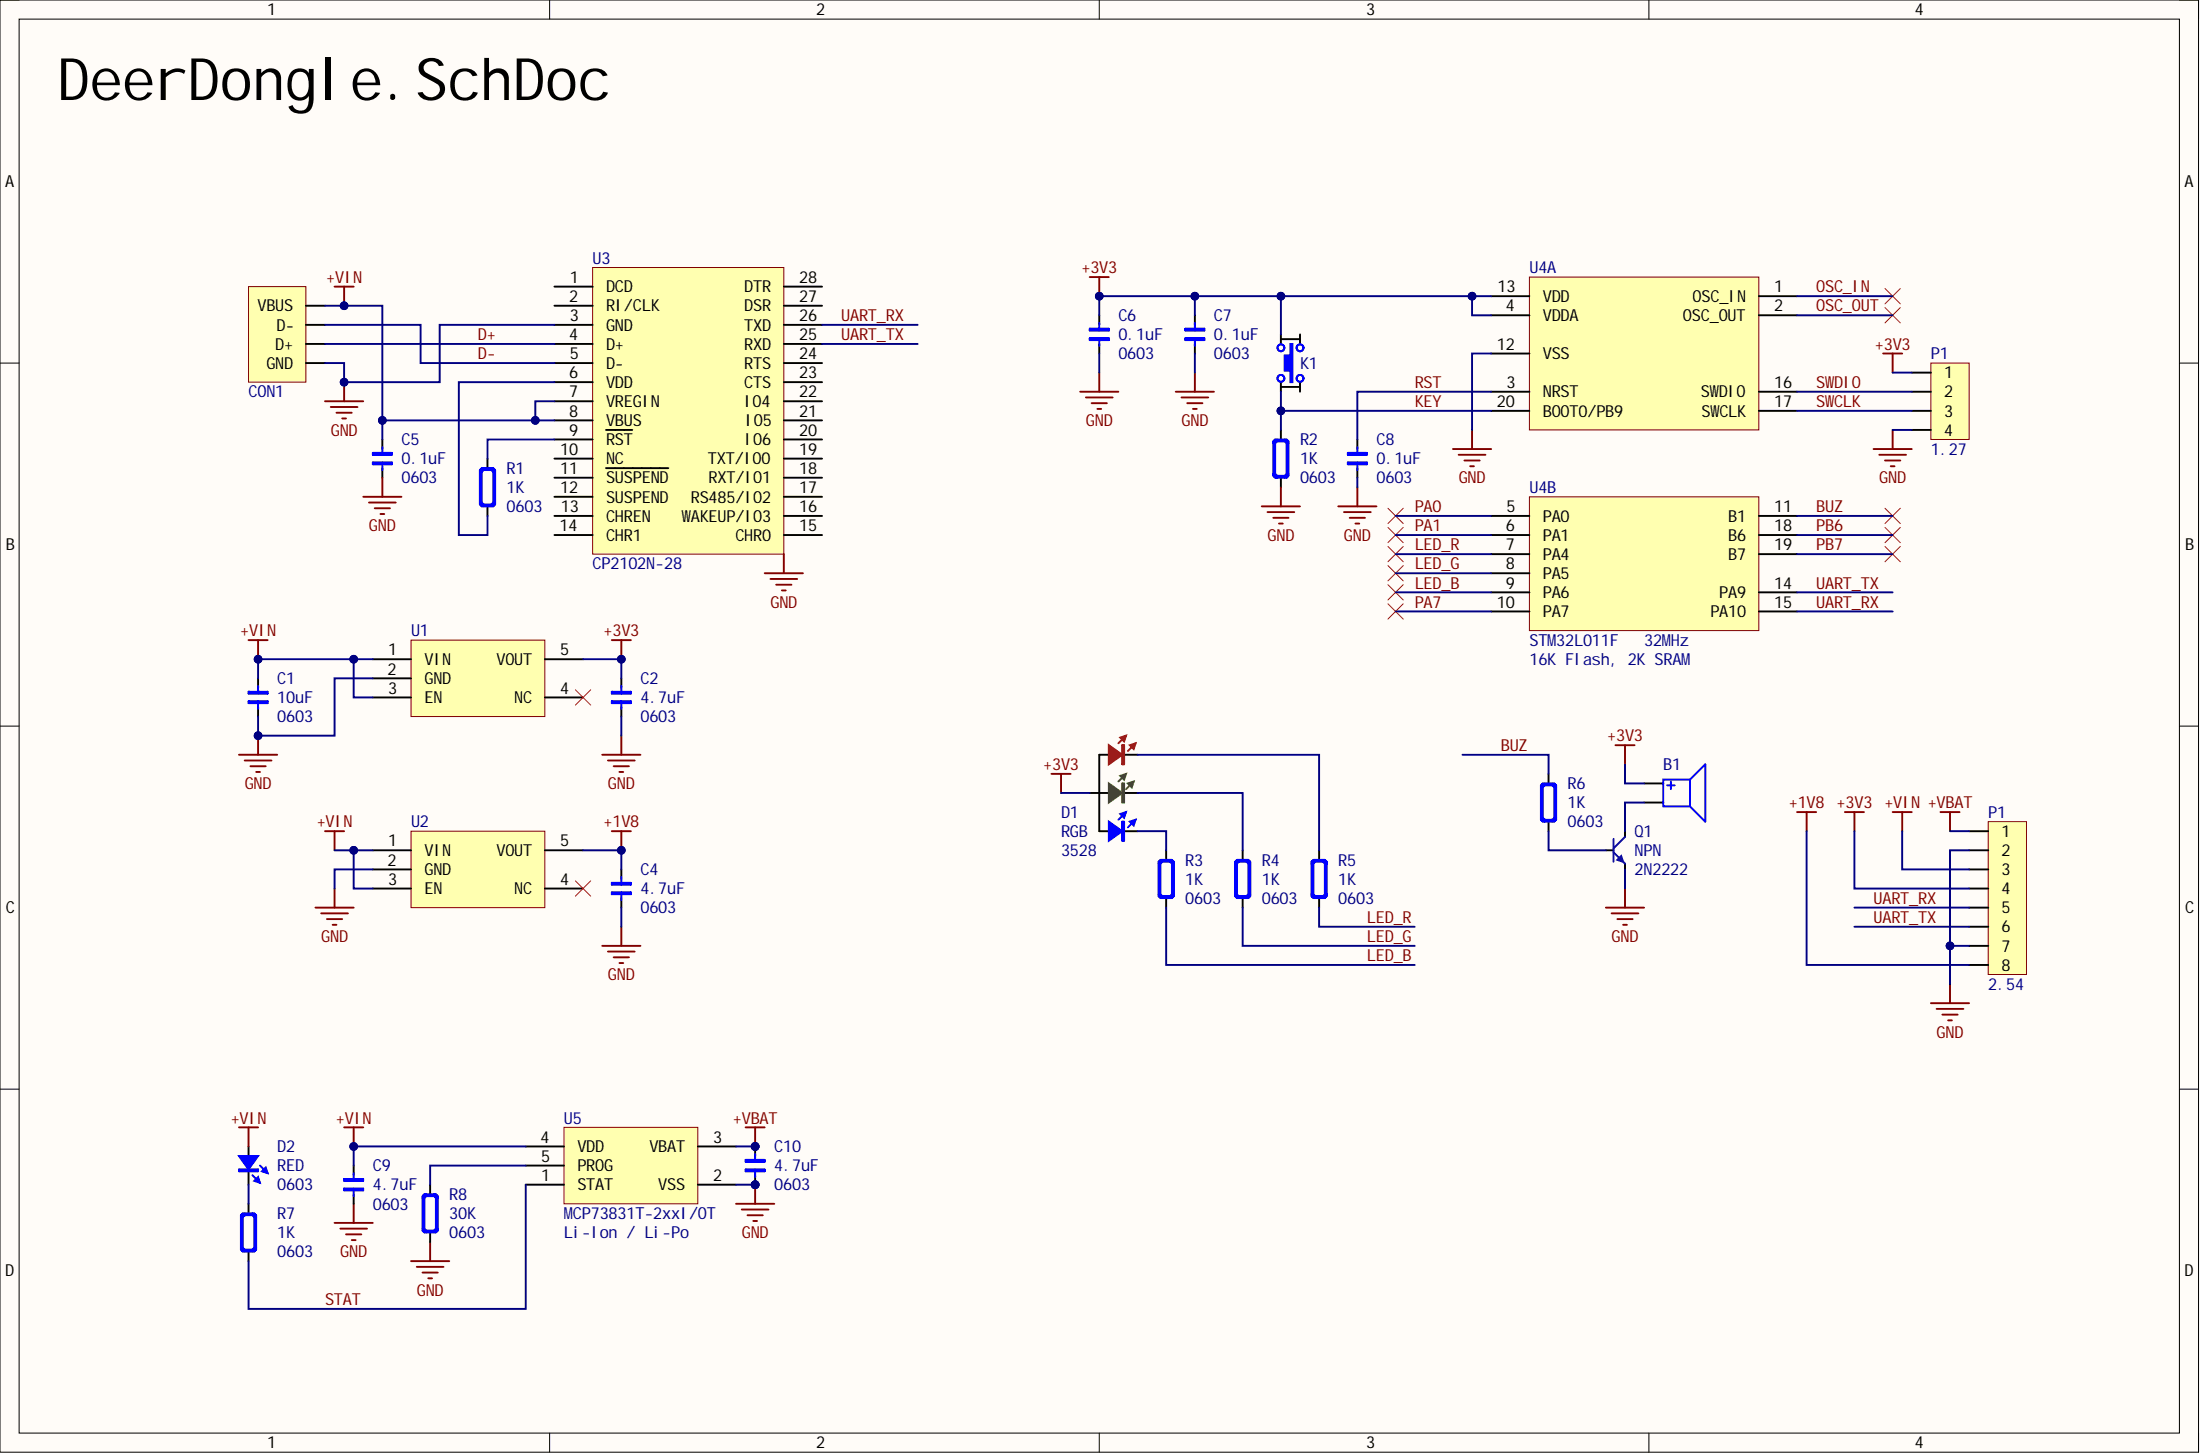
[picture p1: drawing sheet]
# Altium project DeerDongle.PrjPcb
1 sheet, 30 parts. Net scope: global (net labels, ports and power ports of the same name join across sheets).
Board file: DeerDongle.PcbDoc

## Sheet DeerDongle.SchDoc
size 292 x 193 mm

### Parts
(Parts that share a designator on the sheet are numbered #1, #2 ... from top to bottom, then left to right.)
B1  Buzzer  [Buzzer_5.0x5.0x2.0]  (value not drawn)
C1  value 10uF  Type: 0603  [CAP_0603]  (hidden comment: C0603)
C2  value 4.7uF  Type: 0603  [CAP_0603]  (hidden comment: C0603)
C4  value 4.7uF  Type: 0603  [CAP_0603]  (hidden comment: C0603)
C5  value 0.1uF  Type: 0603  [CAP_0603]  (hidden comment: C0603)
C6  value 0.1uF  Type: 0603  [CAP_0603]  (hidden comment: C0603)
C7  value 0.1uF  Type: 0603  [CAP_0603]  (hidden comment: C0603)
C8  value 0.1uF  Type: 0603  [CAP_0603]  (hidden comment: C0603)
C9  value 4.7uF  Type: 0603  [CAP_0603]  (hidden comment: C0603)
C10  value 4.7uF  Type: 0603  [CAP_0603]  (hidden comment: C0603)
CON1  USB_Plug_TypeA  [USB_TypeA_Plug_PCB]  (value not drawn)
D1  value RGB  Type: 3528  [LED_3528_RGB]  (hidden comment: D3528)
D2  value RED  Type: 0603  [LED_0603_RED]  (hidden comment: D0603)
K1  TACT  [Button_TACT_180_4P_3.0x3.5]  (value not drawn)
P1#1  value 1.27  [HDR1X4_1.27_180]  (hidden comment: HDR1x4)
P1#2  value 2.54  [HDR1X8_2.54_180H]  (hidden comment: HDR1x8)
Q1  Note: NPN  [SOT23-3]  (hidden comment: 2N2222)
R1  value 1K  Type: 0603  [RES_0603]  (hidden comment: R0603)
R2  value 1K  Type: 0603  [RES_0603]  (hidden comment: R0603)
R3  value 1K  Type: 0603  [RES_0603]  (hidden comment: R0603)
R4  value 1K  Type: 0603  [RES_0603]  (hidden comment: R0603)
R5  value 1K  Type: 0603  [RES_0603]  (hidden comment: R0603)
R6  value 1K  Type: 0603  [RES_0603]  (hidden comment: R0603)
R7  value 1K  Type: 0603  [RES_0603]  (hidden comment: R0603)
R8  value 30K  Type: 0603  [RES_0603]  (hidden comment: R0603)
U1  XC6220B331  [SOT23-5]  (value not drawn)
U2  XC6220B331  [SOT23-5]  (value not drawn)
U3  CP2102N-28  [QFN28_P0.5_5.0x5.0_H]
U4  STM32L011F  [QFN20_P0.5_3.0x3.0]  (value not drawn)  (parts A,B of 2)
U5  MCP73831T-2xxI/OT  Specification: Li-Ion / Li-Po  [SOT23-5]

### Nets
+1V8: C4.2 P1#2.8 U2.5(VOUT)
+3V3: B1.P(Positive) C2.2 C6.2 C7.2 D1.4(A) K1.3 P1#1.1 P1#2.4 U1.5(VOUT) U4.4(VDDA) U4.13(VDD)
+VBAT: C10.2 P1#2.1 U5.3(VBAT)
+VIN: C1.2 C5.2 C9.2 CON1.1(VBUS) D2.1(ANODE) P1#2.3 U1.1(VIN) U1.3(EN) U2.1(VIN) U2.3(EN) U3.7(VREGIN) U3.8(VBUS) U5.4(VDD)
GND: C1.1 C2.1 C4.1 C5.1 C6.1 C7.1 C8.1 C9.1 C10.1 CON1.4(GND) P1#1.4 P1#2.2 P1#2.7 Q1.2(E) R2.1 R8.1 U1.2(GND) U2.2(GND) U3.3(GND) U3.29(PAD) U4.12(VSS) U5.2(VSS)
BUZ: R6.1 U4.11(B1)
D+: CON1.3(D+) U3.4(D+)
D-: CON1.2(D-) U3.5(D-)
KEY: K1.1 R2.2 U4.20(BOOT0/PB9)
LED_B: R3.1 U4.9(PA6)
LED_G: R4.1 U4.8(PA5)
LED_R: R5.1 U4.7(PA4)
OSC_IN: U4.1(OSC_IN)
OSC_OUT: U4.2(OSC_OUT)
PA0: U4.5(PA0)
PA1: U4.6(PA1)
PA7: U4.10(PA7)
PB6: U4.18(B6)
PB7: U4.19(B7)
RST: C8.2 U4.3(NRST)
STAT: R7.1 U5.1(STAT)
SWCLK: P1#1.3 U4.17(SWCLK)
SWDIO: P1#1.2 U4.16(SWDIO)
UART_RX: P1#2.5 U3.26(TXD) U4.15(PA10)
UART_TX: P1#2.6 U3.25(RXD) U4.14(PA9)
NetB1_N: B1.N(Negative) Q1.3(C)
NetD1_1: D1.1(R) R5.2
NetD1_2: D1.2(G) R4.2
NetD1_3: D1.3(B) R3.2
NetD2_2: D2.2(CATHODE) R7.2
NetQ1_1: Q1.1(B) R6.2
NetR1_1: R1.1 U3.6(VDD)
NetR1_2: R1.2 U3.9(~{RST})
NetR8_2: R8.2 U5.5(PROG)

Not connected (* = marked no-connect by the designer): CON1 SH; K1 2 4; U1 4(NC)*; U2 4(NC)*; U3 1(DCD) 2(RI/CLK) 10(NC) 11(~{SUSPEND}) 12(SUSPEND) 13(CHREN) 14(CHR1) 15(CHR0) 16(WAKEUP/IO3) 17(RS485/IO2) 18(RXT/IO1) 19(TXT/IO0) 20(IO6) 21(IO5) 22(IO4) 23(CTS) 24(RTS) 27(DSR) 28(DTR)
